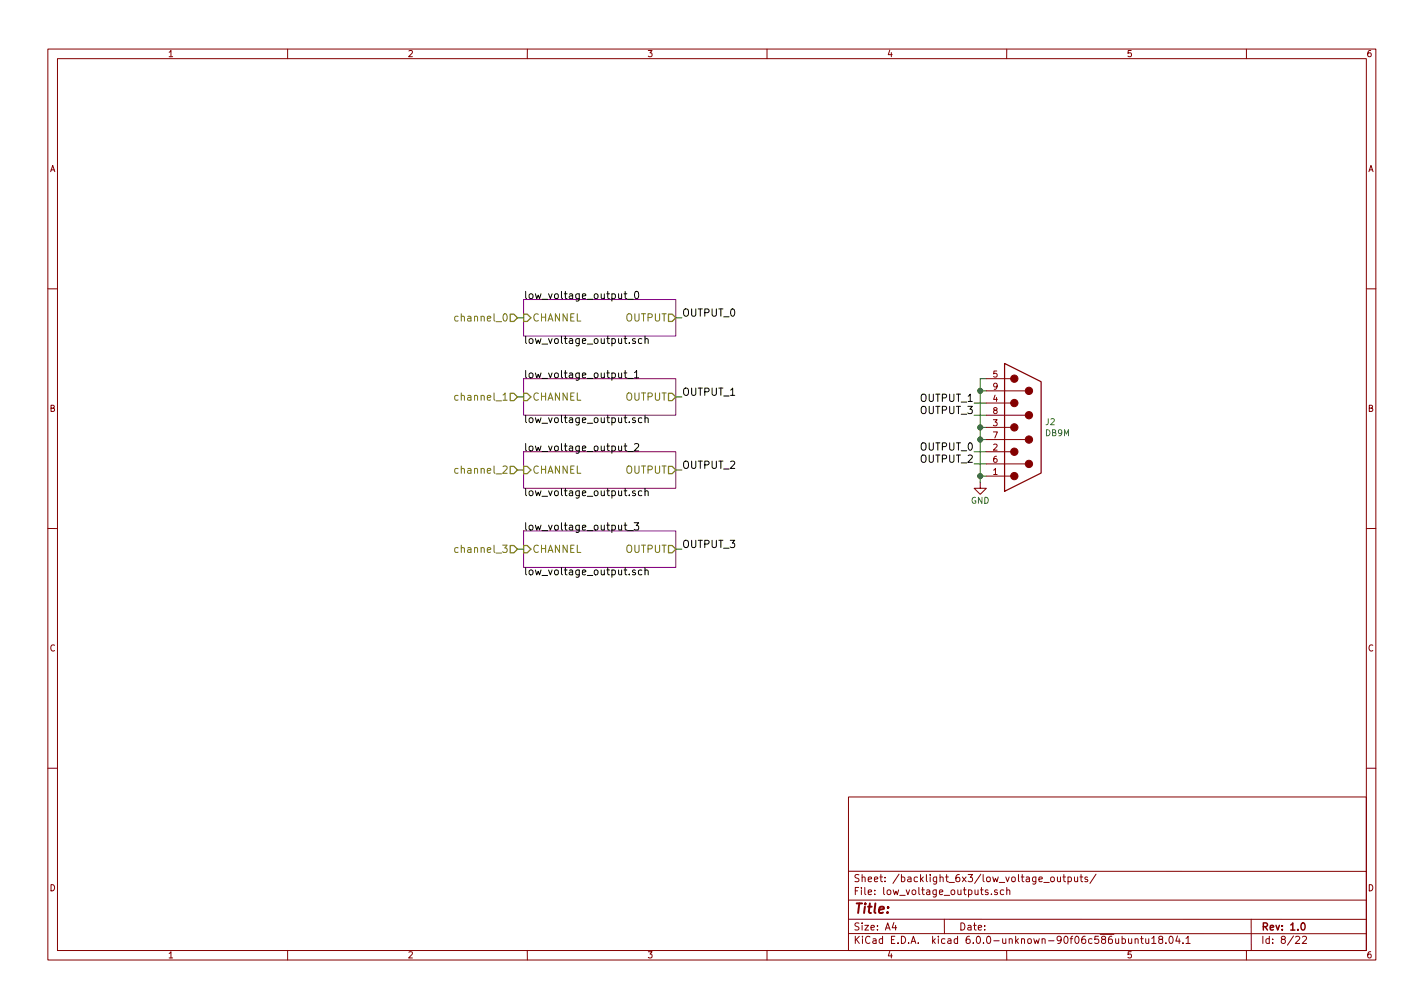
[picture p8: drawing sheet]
EESchema Schematic File Version 5
EELAYER 29 0
EELAYER END
$Descr A4 11693 8268
encoding utf-8
Sheet 8 22
Title ""
Date ""
Rev "1.0"
Comp ""
Comment1 ""
Comment2 ""
Comment3 ""
Comment4 ""
$EndDescr
$Comp
L power:GND #PWR?
U 1 1
P 8050 3950
AR Path="/5B9B87CB" Ref="#PWR?"  Part="1" 
AR Path="/5B9B1B37/5B9B87CB" Ref="#PWR?"  Part="1" 
AR Path="/5B99EA03/5B9A0F86/5B9B87CB" Ref="#PWR041"  Part="1" 
F 0 "#PWR041" H 8050 3700 50  0001 C CNN
F 1 "GND" H 8050 3800 50  0000 C CNN
F 2 "" H 8050 3950 50  0001 C CNN
F 3 "" H 8050 3950 50  0001 C CNN
	1    8050 3950
	1    0    0    -1  
$EndComp
Wire Wire Line
	8100 3100 8050 3100
Wire Wire Line
	8050 3100 8050 3200
Wire Wire Line
	8100 3200 8050 3200
Connection ~ 8050 3200
Wire Wire Line
	8050 3200 8050 3500
Wire Wire Line
	8100 3500 8050 3500
Connection ~ 8050 3500
Wire Wire Line
	8050 3500 8050 3600
Wire Wire Line
	8100 3600 8050 3600
Connection ~ 8050 3600
Wire Wire Line
	8050 3600 8050 3900
Wire Wire Line
	8100 3900 8050 3900
Connection ~ 8050 3900
Wire Wire Line
	8050 3900 8050 3950
Wire Wire Line
	8100 3300 8000 3300
Wire Wire Line
	8100 3400 8000 3400
Wire Wire Line
	8100 3700 8000 3700
Wire Wire Line
	8100 3800 8000 3800
Text Label 8000 3300 2    60   ~ 0
OUTPUT_1
Text Label 8000 3400 2    60   ~ 0
OUTPUT_3
Text Label 8000 3700 2    60   ~ 0
OUTPUT_0
Text Label 8000 3800 2    60   ~ 0
OUTPUT_2
$Sheet
S 4300 2450 1250 300 
U 5B9B87E5
F0 "low_voltage_output_0" 60
F1 "low_voltage_output.sch" 60
F2 "CHANNEL" I L 4300 2600 60 
F3 "OUTPUT" O R 5550 2600 60 
$EndSheet
Wire Wire Line
	4300 2600 4250 2600
Wire Wire Line
	5550 2600 5600 2600
Text Label 5600 2600 0    60   ~ 0
OUTPUT_0
$Sheet
S 4300 3100 1250 300 
U 5B9B87ED
F0 "low_voltage_output_1" 60
F1 "low_voltage_output.sch" 60
F2 "CHANNEL" I L 4300 3250 60 
F3 "OUTPUT" O R 5550 3250 60 
$EndSheet
Wire Wire Line
	4300 3250 4250 3250
Wire Wire Line
	5550 3250 5600 3250
Text Label 5600 3250 0    60   ~ 0
OUTPUT_1
$Sheet
S 4300 3700 1250 300 
U 5B9B87F5
F0 "low_voltage_output_2" 60
F1 "low_voltage_output.sch" 60
F2 "CHANNEL" I L 4300 3850 60 
F3 "OUTPUT" O R 5550 3850 60 
$EndSheet
Wire Wire Line
	4300 3850 4250 3850
Wire Wire Line
	5550 3850 5600 3850
Text Label 5600 3850 0    60   ~ 0
OUTPUT_2
$Sheet
S 4300 4350 1250 300 
U 5B9B87FD
F0 "low_voltage_output_3" 60
F1 "low_voltage_output.sch" 60
F2 "CHANNEL" I L 4300 4500 60 
F3 "OUTPUT" O R 5550 4500 60 
$EndSheet
Wire Wire Line
	4300 4500 4250 4500
Wire Wire Line
	5550 4500 5600 4500
Text Label 5600 4500 0    60   ~ 0
OUTPUT_3
Text HLabel 4250 2600 0    60   Input ~ 0
channel_0
Text HLabel 4250 3250 0    60   Input ~ 0
channel_1
Text HLabel 4250 3850 0    60   Input ~ 0
channel_2
Text HLabel 4250 4500 0    60   Input ~ 0
channel_3
$Comp
L backlight_controller_6x3:DB9M J2
U 1 1
P 8400 3500
F 0 "J2" H 8580 3546 50  0000 L CNN
F 1 "DB9M" H 8580 3455 50  0000 L CNN
F 2 "backlight_controller_6x3:DB9M_SMD" H 8400 3500 50  0001 C CNN
F 3 "" H 8400 3500 50  0001 C CNN
F 4 "CONN D-SUB PLUG 9POS SMD SOLDER" H 8700 3750 60  0001 C CNN "Description"
F 5 "HARTING" H 8400 3500 60  0001 C CNN "Manufacturer"
F 6 "09551296812741" H 8400 3500 60  0001 C CNN "Manufacturer Part Number"
F 7 "Digi-Key" H 8400 3500 60  0001 C CNN "Vendor"
F 8 "1195-4006-1-ND" H 8400 3500 60  0001 C CNN "Vendor Part Number"
	1    8400 3500
	1    0    0    -1  
$EndComp
$EndSCHEMATC
